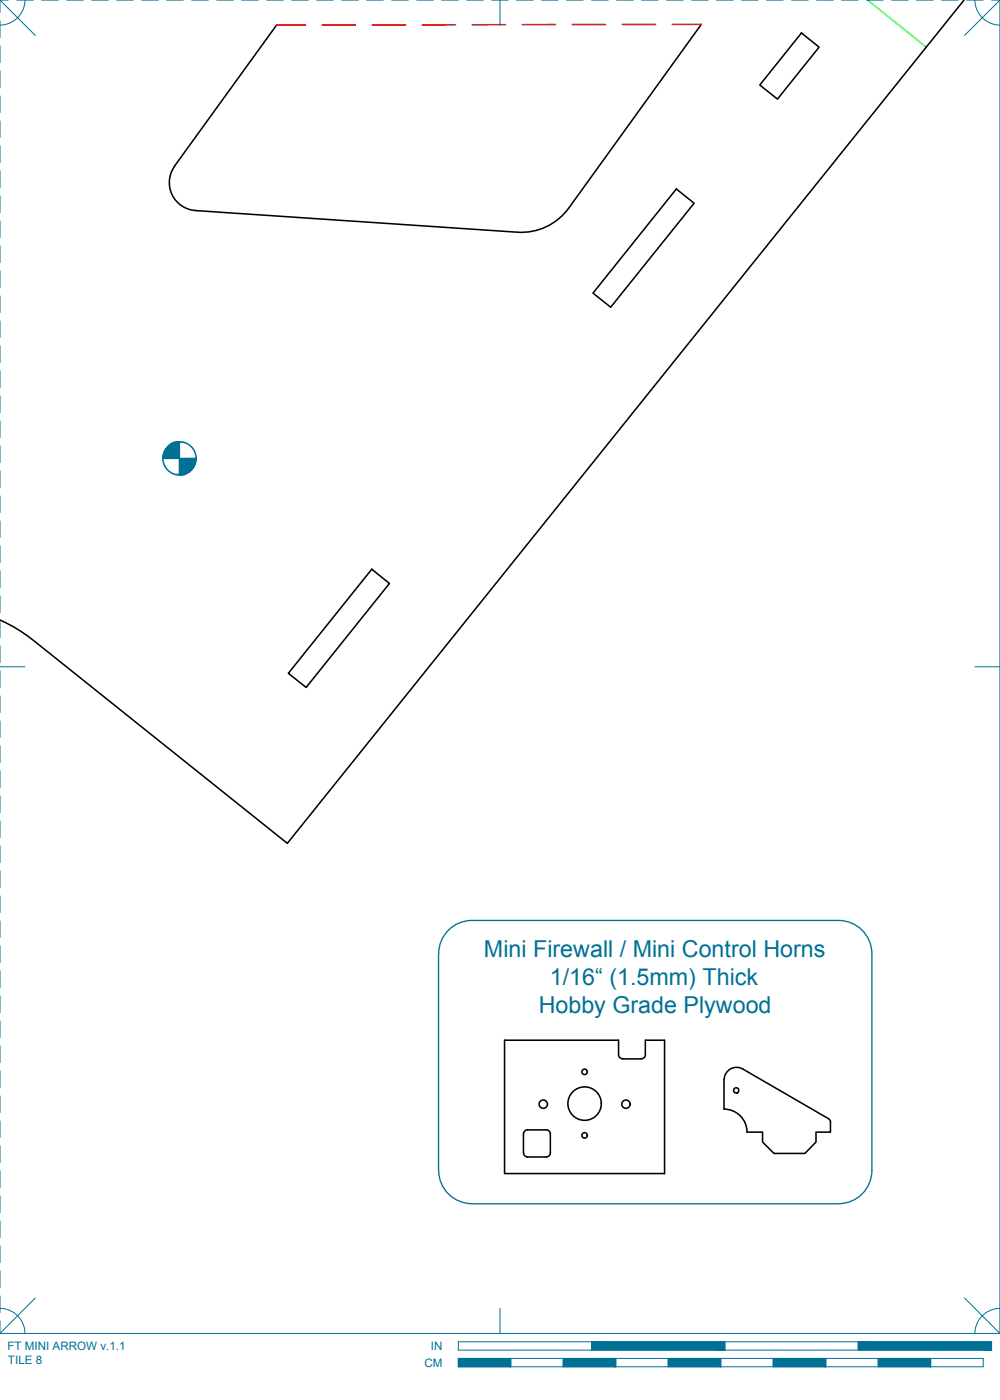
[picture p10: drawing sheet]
<svg xmlns="http://www.w3.org/2000/svg" width="190mm" height="267mm" viewBox="0 0 190 267" stroke-linecap="round" stroke-linejoin="round" font-family="sans-serif">
<!-- layer: 01 CUT -->
<g fill="none" stroke="#000" stroke-width=".3">
<path d="M52.7 4.8l-19.5 26.9M133.6 4.6l-25.3 35.1a11.1 11.1 0 0 1-9.7 4.5l-61.4-4.1M152.7 6.3l3.3 2.7-7.9 9.9-3.4-2.7zM183.6 0l-128.9 160.7-48.3-38.7a29.7 29.7 0 0 0-6.4-3.9M33.3 31.7a5.3 5.3 0 0 0 3.9 8.4M128.8 36l3.4 2.7-15.9 19.8-3.3-2.7zM70.8 108.4l3.4 2.7-15.9 19.9-3.4-2.7zM99.7 219.6a.79 .79 0 0 0 .8 .8h3.5M100.5 215.2h3.5M100.5 215.2a.79 .79 0 0 0-.8 .8v3.6M104 215.2a.79 .79 0 0 1 .8 .8v3.6M104.8 219.6a.79 .79 0 0 1-.8 .8"/>
<path d="M117.8 200.9a.79 .79 0 0 0 .8 .8M117.8 200.9v-2.7h-21.7v25.4h30.5v-25.4h-3.7v2.7M118.6 201.7h3.6M123 200.9a.79 .79 0 0 1-.8 .8M137.9 205.7v5.6M141.5 203.6l16.3 9.5 .4 .4v.3v1.9h-2.8v1.9l-2.1 2.1h-5.9l-2.1-2.1v-1.9h-3a4.3 4.3 0 0 0-4.4-4.4M141.5 203.6a2.38 2.38 0 0 0-3.6 2.1"/>
<circle cx="103.5" cy="210.3" r=".79"/>
<circle cx="111.4" cy="210.2" r="3.2"/>
<circle cx="111.4" cy="204.2" r=".52"/>
<circle cx="111.4" cy="216.3" r=".52"/>
<circle cx="119.2" cy="210.3" r=".79"/>
<circle cx="140.3" cy="207.7" r=".52"/>
</g>
<!-- layer: 02 SCORE -->
<path d="M58.2 4.8h-5.5M61.4 4.8h6.3M70.9 4.7h6.4M86.8 4.7h-6.4M96.3 4.7h-6.3M105.8 4.7h-6.3M109 4.7h6.4M118.5 4.7h6.4M128.1 4.6h5.5" fill="none" stroke="#f00" stroke-width=".3"/>
<!-- layer: 05 REFERENCE -->
<path d="M165.3 0l11.1 9" fill="none" stroke="#0f0" stroke-width=".3"/>
<!-- layer: 23 NOTES -->
<path d="M31 87.3h6.4M34.2 84.2v6.3M83.5 181.7v41.3M83.6 181.7a6.3 6.3 0 0 1 6.3-6.4h69.9a6.3 6.3 0 0 1 6.3 6.4v41.3a6.3 6.3 0 0 1-6.3 6.3h-69.9a6.4 6.4 0 0 1-6.3-6.3" fill="none" stroke="#007095" stroke-width=".25"/>
<g fill="#007095" stroke="#007095" stroke-width=".19">
<path d="M33.7 84.2h.5z"/>
<path d="M34.2 90.3h1l-.5 .2z"/>
<path d="M33.7 84.2l.5 .1v-.1zM33.2 84.3l.5-.1 .5 .1z"/>
<path d="M33.2 84.3l1 .2v-.2zM32.7 84.5l.5-.2 1 .2z"/>
<path d="M32.7 84.5l1.5 .3v-.3zM32.3 84.8l.4-.3 1.5 .3z"/>
<path d="M32.3 84.8l1.9 .3v-.3zM31.9 85.1l.4-.3 1.9 .3z"/>
<path d="M31.9 85.1l2.3 .4v-.4zM31.9 85.1l2.3 .4h-2.6z"/>
<path d="M31.6 85.5l2.6 .4v-.4zM31.6 85.5l2.6 .4h-2.8z"/>
<path d="M31.4 85.9l2.8 .4v-.4zM31.4 85.9l2.8 .4h-3z"/>
<path d="M31.2 86.3l3 .5v-.5zM31.2 86.3l3 .5h-3.1z"/>
<path d="M31.1 86.8l3.1 .5v-.5zM31.1 86.8l3.1 .5h-3.2z"/>
<path d="M34.2 87.3l3.1 .5 .1-.5zM34.2 87.3l3.1 .5h-3.1z"/>
<path d="M34.2 87.8l3 .5 .1-.5zM34.2 87.8l3 .5h-3z"/>
<path d="M34.2 88.3l2.8 .5 .2-.5zM34.2 88.3l2.8 .5h-2.8z"/>
<path d="M34.2 88.8l2.6 .4 .2-.4zM34.2 88.8l2.6 .4h-2.6z"/>
<path d="M34.2 89.2l2.2 .4 .4-.4zM34.2 89.2l2.2 .4h-2.2z"/>
<path d="M34.2 89.6l1.9 .3 .3-.3zM34.2 89.6l1.9 .3h-1.9z"/>
<path d="M34.2 89.9l1.4 .2 .5-.2zM34.2 89.9l1.4 .2h-1.4z"/>
<path d="M34.2 90.1l1 .2 .4-.2zM34.2 90.1l1 .2h-1z"/>
<path d="M34.2 90.3v.2h.5zM34.2 90.5h.5z"/>
</g>
<circle cx="34.2" cy="87.3" r="3.2" fill="none" stroke="#007095" stroke-width=".3"/>
<!-- layer: 22 TILED -->
<g fill="#007095" stroke="#007095" stroke-width=".19">
<path d="M163.5 255.6l25.4 1.6v-1.6zM163.5 255.6l25.4 1.6h-25.4z"/>
<path d="M112.7 255.6l25.4 1.6v-1.6zM112.7 255.6l25.4 1.6h-25.4z"/>
<path d="M167.3 258.8l10 1.6v-1.6zM167.3 258.8l10 1.6h-10z"/>
<path d="M147.3 258.8l10 1.6v-1.6zM147.3 258.8l10 1.6h-10z"/>
<path d="M127.3 258.8l10 1.6v-1.6zM127.3 258.8l10 1.6h-10z"/>
<path d="M107.3 258.8l10 1.6v-1.6zM107.3 258.8l10 1.6h-10z"/>
<path d="M87.3 258.8l10 1.6v-1.6zM87.3 258.8l10 1.6h-10z"/>
</g>
<g fill="none" stroke="#007095" stroke-width=".19">
<path d="M0 0h1.6M0 0v2.4M0 4v3.2M0 8.7v3.2M0 13.5v3.2M0 18.3v3.1M0 0l6.7 6.8M3.2 0h3.1M4.8 0a4.8 4.8 0 0 1-4.8 4.8M7.9 0h3.2M12.7 0h3.2M17.5 0h3.1"/>
<path d="M22.2 0h3.2M27 0h3.2M31.7 0h3.2M36.5 0h3.2M41.3 0h3.1M46 0h3.2M50.8 0h3.2M55.6 0h3.1M60.3 0h3.2M65.1 0h3.2M69.8 0h3.2M74.6 0h3.2"/>
<path d="M79.4 0h3.1M84.1 0h3.2M88.9 0h3.2M93.7 0h3.1M95.2 0v4.8M98.4 0h3.2M103.2 0h3.1M107.9 0h3.2M112.7 0h3.2M117.5 0h3.1M122.2 0h3.2M127 0h3.2"/>
<path d="M131.7 0h3.2M136.5 0h3.2M141.3 0h3.1M146 0h3.2M150.8 0h3.2M155.6 0h3.1M160.3 0h3.2M165.1 0h3.2M169.8 0h3.2M174.6 0h3.2M179.4 0h3.1M184.1 0h3.2"/>
<path d="M185.7 0a4.8 4.8 0 0 0 4.8 4.8M188.9 0h1.6M190.5 0v254M190.5 0l-6.8 6.8M0 23v3.2M0 27.8v3.2M0 32.6v3.1M0 37.3v3.2M0 42.1v3.2M0 46.8v3.2M0 51.6v3.2M0 56.4v3.1"/>
<path d="M0 61.1v3.2M0 65.9v3.2M0 70.7v3.1M0 75.4v3.2M0 80.2v3.2M0 84.9v3.2M0 89.7v3.2M0 94.5v3.1M0 99.2v3.2M0 104v3.2M0 108.8v3.1M0 113.5v3.2"/>
<path d="M0 118.3v3.2M0 127h4.8M0 123v3.2M0 127.8v3.2M0 132.6v3.1M0 137.3v3.2M185.7 127h4.8M0 142.1v3.2M0 146.9v3.1M0 151.6v3.2M0 156.4v3.2M0 161.1v3.2"/>
<path d="M0 165.9v3.2M0 170.7v3.1M0 175.4v3.2M0 180.2v3.2M0 185v3.1M0 189.7v3.2M0 194.5v3.2M0 199.2v3.2M0 204v3.2M0 208.8v3.1M0 213.5v3.2M0 218.3v3.2"/>
<path d="M0 223.1v3.1M0 227.8v3.2M0 232.6v3.2M0 237.3v3.2M0 249.3a4.7 4.7 0 0 1 4.8 4.7M0 242.1v3.2M0 246.9v3.1M0 251.6v2.4M0 254h190.5M6.7 247.3l-6.7 6.7M87.3 255.6h101.6v1.6h-101.6zM87.3 258.8h100v1.6h-100z"/>
<path d="M95.2 249.3v4.7M97.3 258.8v1.6M107.3 258.8v1.6M112.7 255.6v1.6M117.3 258.8v1.6M127.3 258.8v1.6M137.3 258.8v1.6M138.1 255.6v1.6M147.3 258.8v1.6M157.3 258.8v1.6M163.5 255.6v1.6M167.3 258.8v1.6"/>
<path d="M177.3 258.8v1.6M183.7 247.3l6.8 6.7M190.5 249.3a4.7 4.7 0 0 0-4.8 4.7"/>
</g>
<g font-size="4.4" fill="#007095">
<text x="92.2" y="182.3">Mini Firewall / Mini Control Horns</text>
<text x="104.8" y="187.6">1/16“ (1.5mm) Thick</text>
<text x="102.6" y="193">Hobby Grade Plywood</text>
</g>
<g font-size="2.2" fill="#007095">
<text x="1.4" y="257.2">FT MINI ARROW v.1.1</text>
<text x="82.1" y="257.2">IN</text>
<text x="1.5" y="259.9">TILE 8</text>
<text x="80.8" y="260.4">CM</text>
</g>
</svg>
